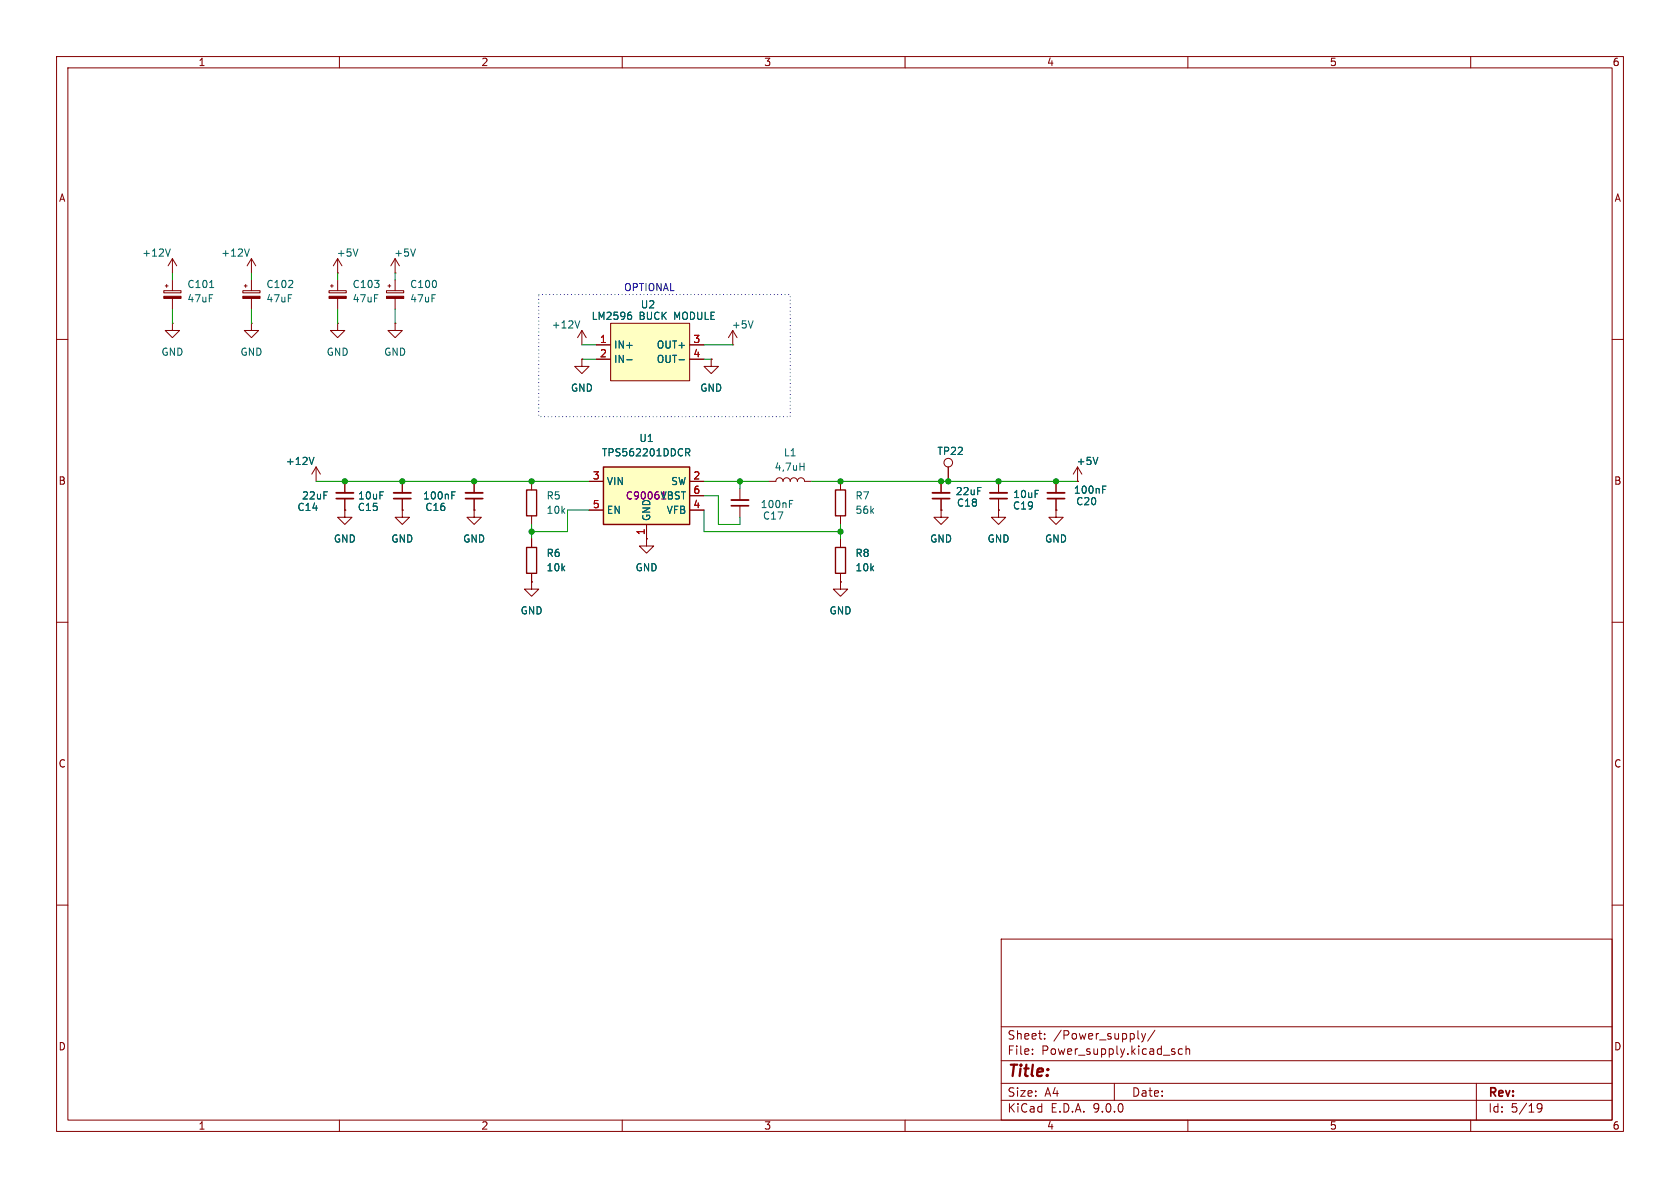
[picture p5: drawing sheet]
<svg xmlns="http://www.w3.org/2000/svg" width="297mm" height="210mm" viewBox="0 0 297 210" stroke-linecap="round" stroke-linejoin="round" font-family="sans-serif">
<g fill="none" stroke="#840000" stroke-width=".18">
<path d="M10 10h277v190h-277zM12 12h273v186h-273zM60 10v2M110 10v2M160 10v2M210 10v2M260 10v2M102.9 58.4l-.8 1.3M102.9 58.4l.7 1.3M102.9 58.4v2.6M10 60h2M102.9 63.5v1.3h1.2l-1.2 1.2-1.3-1.2h1.3"/>
<path d="M102.9 63.5h.1M285 60h2M83.8 85.1v2M83.8 88.1v2.1M130.8 86.4v2M130.8 89.4v2M135.9 85.1h1.3a.64 .64 0 0 1 .6-.6 .64 .64 0 0 1 .6 .6 .64 .64 0 0 1 .7-.6 .64 .64 0 0 1 .6 .6 .64 .64 0 0 1 .6-.6 .64 .64 0 0 1 .7 .6 .64 .64 0 0 1 .6-.6 .64 .64 0 0 1 .6 .6h1.3M10 110h2M285 110h2M10 160h2M177 166h108v32h-108zM285 160h2"/>
<path d="M60 198v2M110 198v2M160 198v2M177 194.5h108M177 191.5h108M177 187.5h108M177 181.5h108M182.5 186.3v.1M182.5 185.5v.1M184.7 183.6v.1M184.7 182.8v.1M197 191.5v3"/>
<path d="M201.2 183.6l.2 .1M201.8 182.7l.4 1M202.2 183.7l-.2 .4-.2 .1M202.5 182.7l-.3 1M204.2 182.1l-1.3 2M207.5 185.9l.2 .2-.2 .3M207.5 185.4l.2 .1M209 185.5l-.4-.1-.3 .3v.4l.2 .2h.5M209.7 185.5l.2-.1 .3 .1 .1 .9M209.7 184.9v1.5M210 198v2M260 198v2"/>
<path d="M261 191.5v6.5M271.7 195.4l.3-.3 .5 .1a.99 .99 0 0 1-.3 1.4h-.3M271.7 195.7l.3 .3h.3l.3-.3"/>
</g>
<path d="M82.3 88.1h3M129.3 89.4h3" fill="none" stroke="#840000" stroke-width=".3"/>
<path d="M82.3 87.1h3M129.3 88.4h3" fill="none" stroke="#840000" stroke-width=".33"/>
<path d="M102.5 56.7l-.4 1.3M79.9 87.5h.4M79.9 86.9h.6M139.6 89.1h.4M139.6 88.5h.6M141.4 82.5h.7M142.1 81.9v1.2" fill="none" stroke="#006464" stroke-width=".18"/>
<path d="M107.9 57.2h14v10.1h-14z" fill="#ffffc2"/>
<g fill="none" stroke="#840000" stroke-width=".18">
<path d="M42.9 51.4h3.1v.4h-3.1zM43.2 50.5h.5M43.4 50.3v.5M44.4 57.2v1.2h1.3l-1.3 1.3-1.2-1.3h1.2M44.4 57.2h.1M44.4 45.7v2.6M44.4 49.5v1.9M44.4 52.8v1.8M44.4 45.7l-.7 1.3M44.4 45.7l.8 1.3M107.9 57.2h14v10.1h-14zM129.5 58.4l-.7 1.3"/>
<path d="M129.5 58.4l.8 1.3M129.5 58.4v2.6M105.4 61h2.5M105.4 63.5h2.5M121.9 61h2.6M121.9 63.5h2.6M125.7 63.5v1.3h1.3l-1.3 1.2-1.2-1.2h1.2M125.7 63.5h.1M129.5 61h.1M61 90.2v1.2h1.2l-1.2 1.3-1.3-1.3h1.3M61 90.2h.1M83.8 90.2v1.2h1.3l-1.3 1.3-1.3-1.3h1.3"/>
<path d="M83.8 90.2h.1M94 85.1v1.5M94 91.2v1.5M94 95.3v1.5M166.4 90.2v1.2h1.2l-1.2 1.3-1.3-1.3h1.3M166.4 90.2h.1M166.4 85.1v2M166.4 88.1v2.1M176.5 90.2v1.2h1.3l-1.3 1.3-1.2-1.3h1.2M176.5 90.2h.1M176.5 85.1v2M176.5 88.1v2.1"/>
<path d="M186.7 90.2v1.2h1.3l-1.3 1.3-1.3-1.3h1.3M186.7 90.2h.1M94 102.9v1.2h1.2l-1.2 1.3-1.3-1.3h1.3M94 102.9h.1M94 101.4v1.5"/>
</g>
<path d="M44.1 44l-.4 1.3M111.3 55.2h.2M111.4 55.7l.3 .2v.3l-.3 .3M133.1 56.7l-.4 1.3M110.8 63.6h1M120 63.6h1" fill="none" stroke="#006464" stroke-width=".18"/>
<path d="M164.8 88.1h3.1M175 88.1h3.1" fill="none" stroke="#840000" stroke-width=".3"/>
<path d="M164.8 87.1h3.1M175 87.1h3.1" fill="none" stroke="#840000" stroke-width=".33"/>
<path d="M93.1 96.8h1.8v4.5h-1.8zM93.1 86.6h1.8v4.6h-1.8z" fill="none" stroke="#840000" stroke-width=".24"/>
<path d="M42.9 52.4h3.1v.4h-3.1z" fill="#840000" stroke="#840000" stroke-width=".18"/>
<path d="M106.7 82.6h15.2v10.1h-15.2z" fill="#ffffc2"/>
<path d="M106.7 82.6h15.2v10.1h-15.2z" fill="none" stroke="#840000" stroke-width=".25"/>
<g fill="none" stroke="#840000" stroke-width=".18">
<path d="M29 51.4h3v.4h-3zM29.2 50.5h.5M29.5 50.3v.5M30.5 57.2v1.2h1.2l-1.2 1.3-1.3-1.3h1.3M30.5 57.2h.1M30.5 45.7l-.8 1.3M30.5 45.7l.7 1.3M30.5 45.7v2.6M30.5 49.5v1.9M30.5 52.8v1.8M58.2 51.4h3v.4h-3zM58.4 50.5h.5"/>
<path d="M58.7 50.3v.5M59.7 48.3h.1M59.7 57.2v1.2h1.3l-1.3 1.3-1.3-1.3h1.3M59.7 57.2h.1M59.7 45.7v2.6M59.7 49.5v1.9M59.7 52.8v1.8M59.7 45.7l-.8 1.3M59.7 45.7l.8 1.3M68.3 51.4h3.1v.4h-3.1zM68.6 50.5h.5M68.8 50.3v.5"/>
<path d="M69.8 57.2v1.2h1.3l-1.3 1.3-1.2-1.3h1.2M69.8 57.2h.1M69.8 48.3h.1M69.8 45.7l-.7 1.3M69.8 45.7l.8 1.3M69.8 45.7v2.6M69.8 49.5v1.9M69.8 52.8v1.8M102.9 63.5h.1M105.4 61h2.5M105.4 63.5h2.5M121.9 61h2.6"/>
<path d="M121.9 63.5h2.6M125.7 63.5h.1M55.9 82.6l-.8 1.2M55.9 82.6l.7 1.2M55.9 82.6v2.5M61 90.2h.1M61 85.1v2M61 88.1v2.1M71.1 90.2v1.2h1.3l-1.3 1.3-1.3-1.3h1.3M71.1 90.2h.1M71.1 85.1v2M71.1 88.1v2.1"/>
<path d="M83.8 90.2h.1M83.8 85.1v2M83.8 88.1v2.1M94 95.3v1.5M104.1 85.1h2.6M104.1 90.2h2.6M114.3 95.3v1.2h1.3l-1.3 1.3-1.3-1.3h1.3M114.3 95.3h.1M114.3 92.7v2.6M121.9 85.1h2.6M121.9 90.2h2.6M121.9 87.6h2.6"/>
<path d="M148.6 85.1v1.5M148.6 91.2v1.5M148.6 95.3v1.5M166.4 90.2h.1M166.4 85.1v2M166.4 88.1v2.1M167.6 82.6v2.5M176.5 90.2h.1M176.5 85.1v2M176.5 88.1v2.1M186.7 90.2h.1M186.7 85.1v2"/>
<path d="M186.7 88.1v2.1M190.5 85.1h.1M190.5 82.6l-.8 1.2M190.5 82.6l.8 1.2M190.5 82.6v2.5M94 102.9h.1M94 101.4v1.5M148.6 102.9v1.2h1.3l-1.3 1.3-1.3-1.3h1.3M148.6 102.9h.1M148.6 101.4v1.5"/>
<circle cx="167.6" cy="81.8" r=".76"/>
</g>
<g fill="none" stroke="#006464" stroke-width=".18">
<path d="M30.1 44l-.4 1.3M37.1 50.8h.7M63.3 44l-.4 1.3M73.4 44l-.4 1.3M111.3 55.2h.2M111.4 55.7l.3 .2v.3l-.3 .3M110.8 63.6h1M120 63.6h1M121.2 79.3h.5l.3 .3-.2 .3-.6 .1M121.5 80l.5 .6M55.5 80.8l-.4 1.3M79.9 87.5h.4"/>
<path d="M79.9 86.9h.6M194.1 80.8l-.4 1.3M194.9 86.5h.5M194.9 85.9h.6"/>
</g>
<path d="M59.4 88.1h3.1M69.6 88.1h3M185.2 88.1h3" fill="none" stroke="#840000" stroke-width=".3"/>
<path d="M59.4 87.1h3.1M69.6 87.1h3M185.2 87.1h3" fill="none" stroke="#840000" stroke-width=".33"/>
<g fill="#840000" stroke="#840000" stroke-width=".18">
<path d="M68.3 52.4h3.1v.4h-3.1z"/>
<path d="M58.2 52.4h3v.4h-3z"/>
<path d="M29 52.4h3v.4h-3z"/>
</g>
<path d="M147.7 96.8h1.8v4.5h-1.8zM147.7 86.6h1.8v4.6h-1.8z" fill="none" stroke="#840000" stroke-width=".24"/>
<g fill="none" stroke="#009600" stroke-width=".18">
<path d="M30.5 48.3v1.2M30.5 54.6v2.6M44.4 48.3v1.2M44.4 54.6v2.6M59.7 48.3v1.2M59.7 54.6v2.6M69.8 48.3v1.2M69.8 54.6v2.6M102.9 61h2.5M102.9 63.5h2.5M124.5 61h5M124.5 63.5h1.2"/>
<path d="M55.9 85.1h48.2M94 92.7v2.6M104.1 90.2h-3.8v3.8h-6.3M124.5 85.1h11.4M124.5 90.2v3.8h24.1M124.5 87.6h2.5v5.1h3.8v-1.3M130.8 85.1v1.3M143.5 85.1h47M148.6 92.7v2.6"/>
</g>
<path d="M95.2 52.1h44.5v21.6h-44.5z" fill="none" stroke="#0000c2" stroke-width=".18" stroke-dasharray="0 .6"/>
<g fill="#009600" stroke="#009600" stroke-width=".18">
<circle cx="83.8" cy="85.1" r=".46"/>
<circle cx="94" cy="85.1" r=".46"/>
<circle cx="94" cy="94" r=".46"/>
<circle cx="130.8" cy="85.1" r=".46"/>
<circle cx="166.4" cy="85.1" r=".46"/>
<circle cx="167.6" cy="85.1" r=".46"/>
<circle cx="148.6" cy="85.1" r=".46"/>
<circle cx="148.6" cy="94" r=".46"/>
<circle cx="186.7" cy="85.1" r=".46"/>
<circle cx="176.5" cy="85.1" r=".46"/>
<circle cx="71.1" cy="85.1" r=".46"/>
<circle cx="61" cy="85.1" r=".46"/>
</g>
<text font-size="2.8" fill="#840000" x="178" y="190.9">Title:</text>
<g font-size="2.1" fill="#840000">
<text x="178" y="184">Sheet:</text>
<text x="186.2" y="184">/Power_supply/</text>
<text x="178" y="186.7">File:</text>
<text x="184.1" y="186.7">Power_supply.kicad_sch</text>
<text x="178" y="196.9">KiCad</text>
<text x="178" y="194.1">Size:</text>
<text x="184.7" y="194.1">A4</text>
<text x="185.7" y="196.9">E.D.A.</text>
<text x="193.3" y="196.9">9.0.0</text>
<text x="200" y="194.1">Date:</text>
<text x="263" y="194.3">Rev:</text>
<text x="263" y="196.9">Id:</text>
<text x="267.1" y="196.9">5/19</text>
</g>
<g font-size="1.8" fill="#840000">
<text x="35" y="11.9">1</text>
<text x="85" y="11.9">2</text>
<text x="135" y="11.9">3</text>
<text x="185" y="11.9">4</text>
<text x="235" y="11.9">5</text>
<text x="285" y="11.9">6</text>
<text x="10.3" y="35.9">A</text>
<text x="285.3" y="35.9">A</text>
<text x="10.3" y="85.9">B</text>
<text x="285.3" y="85.9">B</text>
<text x="10.3" y="135.9">C</text>
<text x="285.3" y="135.9">C</text>
<text x="10.3" y="185.9">D</text>
<text x="285.3" y="185.9">D</text>
<text x="35" y="199.9">1</text>
<text x="85" y="199.9">2</text>
<text x="135" y="199.9">3</text>
<text x="185" y="199.9">4</text>
<text x="235" y="199.9">5</text>
<text x="285" y="199.9">6</text>
</g>
<g font-size="1.8" fill="#006464">
<text x="25" y="45.6">+12V</text>
<text x="39" y="45.6">+12V</text>
<text x="59.4" y="45.6">+5V</text>
<text x="69.6" y="45.6">+5V</text>
<text x="33" y="51.1">C101</text>
<text x="33" y="53.7">47uF</text>
<text x="47" y="51.1">C102</text>
<text x="47" y="53.7">47uF</text>
<text x="62.2" y="51.1">C103</text>
<text x="62.2" y="53.7">47uF</text>
<text x="72.4" y="51.1">C100</text>
<text x="72.4" y="53.7">47uF</text>
<text x="97.4" y="58.3">+12V</text>
<text x="104.5" y="56.7">LM2596</text>
<text x="113" y="56.7">BUCK</text>
<text x="113.2" y="54.7">U2</text>
<text x="119.3" y="56.7">MODULE</text>
<text x="129.3" y="58.3">+5V</text>
<text x="28.4" y="63.1">GND</text>
<text x="42.4" y="63.1">GND</text>
<text x="57.7" y="63.1">GND</text>
<text x="67.8" y="63.1">GND</text>
<text x="108.5" y="61.8">IN+</text>
<text x="108.5" y="64.4">IN-</text>
<text x="116" y="61.8">OUT+</text>
<text x="116" y="64.4">OUT-</text>
<text x="100.8" y="69.4">GND</text>
<text x="123.7" y="69.4">GND</text>
<text x="50.4" y="82.4">+12V</text>
<text x="106.3" y="80.9">TPS562201DDCR</text>
<text x="112.9" y="78.3">U1</text>
<text x="136.8" y="83.4">4,7uH</text>
<text x="138.5" y="80.9">L1</text>
<text x="165.6" y="80.6">TP22</text>
<text x="190.2" y="82.4">+5V</text>
<text x="53.3" y="88.5">22uF</text>
<text x="63.2" y="88.5">10uF</text>
<text x="74.7" y="88.5">100nF</text>
<text x="96.5" y="88.5">R5</text>
<text x="107.2" y="86">VIN</text>
<text x="110.5" y="88.5">C90061VBST</text>
<text x="118.5" y="86">SW</text>
<text x="151.1" y="88.5">R7</text>
<text x="168.9" y="87.7">22uF</text>
<text x="169.1" y="89.8">C18</text>
<text x="179" y="88.2">10uF</text>
<text x="189.8" y="87.5">100nF</text>
<text x="190.2" y="89.5">C20</text>
<text x="52.5" y="90.5">C14</text>
<text x="63.2" y="90.5">C15</text>
<text x="75.1" y="90.5">C16</text>
<text x="96.5" y="91">10k</text>
<text x="107.2" y="91">EN</text>
<text x="115.2" y="92.2" transform="rotate(-90 115.2 92.2)">GND</text>
<text x="117.8" y="91">VFB</text>
<text x="134.4" y="90">100nF</text>
<text x="134.8" y="92">C17</text>
<text x="151.1" y="91">56k</text>
<text x="179" y="90.3">C19</text>
<text x="58.9" y="96.1">GND</text>
<text x="69.1" y="96.1">GND</text>
<text x="81.8" y="96.1">GND</text>
<text x="96.5" y="98.7">R6</text>
<text x="96.5" y="101.2">10k</text>
<text x="112.3" y="101.2">GND</text>
<text x="151.1" y="98.7">R8</text>
<text x="151.1" y="101.2">10k</text>
<text x="164.3" y="96.1">GND</text>
<text x="174.5" y="96.1">GND</text>
<text x="184.7" y="96.1">GND</text>
<text x="91.9" y="108.8">GND</text>
<text x="146.6" y="108.8">GND</text>
</g>
<text font-size="1.8" fill="#0000c2" x="110.2" y="51.7">OPTIONAL</text>
<g font-size="1.8" fill="#a90000">
<text x="106" y="60.7">1</text>
<text x="106" y="63.2">2</text>
<text x="122.5" y="60.7">3</text>
<text x="122.5" y="63.2">4</text>
<text x="104.7" y="84.8">3</text>
<text x="104.7" y="89.9">5</text>
<text x="122.5" y="84.8">2</text>
<text x="122.5" y="87.4">6</text>
<text x="122.5" y="89.9">4</text>
<text x="114" y="94.7" transform="rotate(-90 114 94.7)">1</text>
</g>
</svg>
